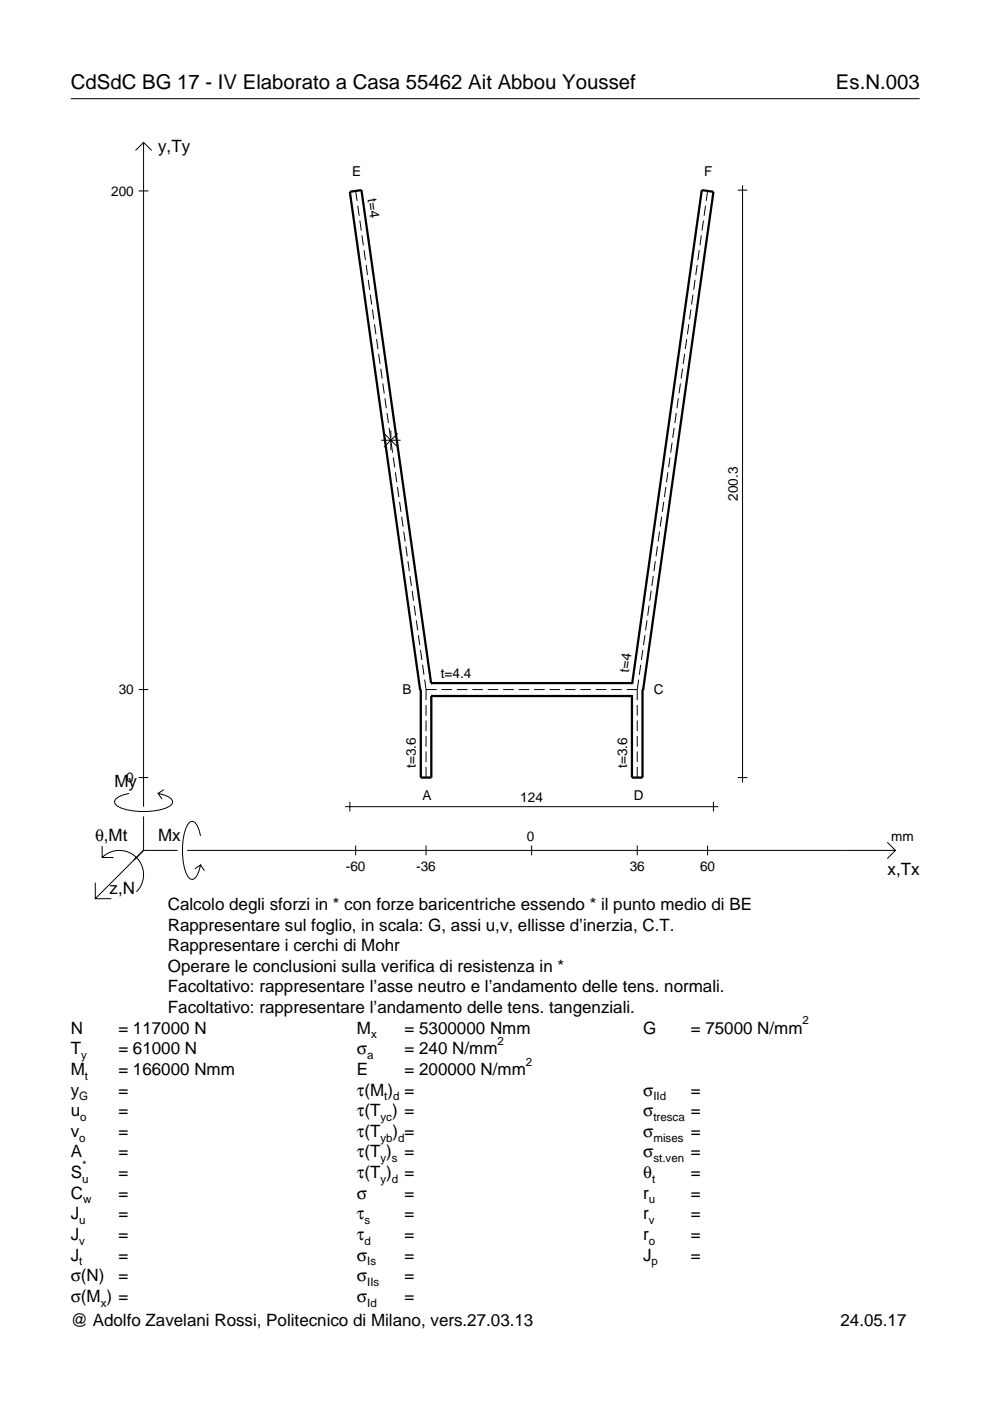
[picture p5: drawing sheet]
<svg xmlns="http://www.w3.org/2000/svg" width="210mm" height="297mm" viewBox="0 0 210 297" stroke-linecap="round" stroke-linejoin="round" font-family="sans-serif">
<g fill="none" stroke="#000" stroke-width=".21">
<path d="M15 20.9h180M28.7 31.9l1.7-1.7 1.8 1.7M30.4 30.2v140.8M157.4 39.3v126.6M29.4 40.5h2.1M75.4 40.5l.3 2.1M75.8 43.6l.3 2.1M76.3 46.8l.3 2.1M76.7 49.9l.3 2.1M77.2 53l.3 2.2M77.6 56.2l.3 2.1M78.1 59.3l.3 2.1"/>
<path d="M147.4 59.3l-.3 2.1M147.8 56.2l-.3 2.1M148.3 53l-.3 2.2M148.7 49.9l-.3 2.1M149.1 46.8l-.3 2.1M149.6 43.6l-.3 2.1M150 40.5l-.3 2.1M156.4 40.3h2.1M78.5 62.5l.3 2.1M79 65.6l.2 2.1M79.4 68.7l.3 2.2M79.8 71.9l.3 2.1"/>
<path d="M80.3 75l.3 2.1M80.7 78.2l.3 2.1M144.7 78.2l-.3 2.1M145.2 75l-.3 2.1M145.6 71.9l-.3 2.1M146 68.7l-.3 2.2M146.5 65.6l-.3 2.1M146.9 62.5l-.3 2.1M80.8 93.3h4.1M81.2 81.3l.3 2.1M81.4 91.9l2.9 2.9M81.6 84.4l.3 2.2"/>
<path d="M82.1 87.6l.3 2.1M82.5 90.7l.3 2.1M82.9 91.3v4.1M82.9 93.9l.3 2.1M83.4 97l.3 2.1M84.3 91.9l-2.9 2.9M142.1 97l-.3 2.1M142.5 93.9l-.3 2.1M142.9 90.7l-.3 2.1M143.4 87.6l-.3 2.1M143.8 84.4l-.3 2.2M144.3 81.3l-.3 2.1"/>
<path d="M83.8 100.1l.3 2.2M84.3 103.3l.3 2.1M84.7 106.4l.3 2.1M85.2 109.6l.3 2.1M85.6 112.7l.3 2.1M86 115.8l.3 2.2M86.5 119l.3 2.1M138.9 119l-.3 2.1M139.4 115.8l-.3 2.2M139.8 112.7l-.3 2.1M140.3 109.6l-.3 2.1M140.7 106.4l-.3 2.1"/>
<path d="M141.2 103.3l-.3 2.1M141.6 100.1l-.3 2.2M86.9 122.1l.3 2.1M87.4 125.3l.3 2.1M87.8 128.4l.3 2.1M88.3 131.5l.3 2.1M88.7 134.7l.3 2.1M89.1 137.8l.3 2.1M136.3 137.8l-.3 2.1M136.7 134.7l-.3 2.1M137.2 131.5l-.3 2.1M137.6 128.4l-.3 2.1"/>
<path d="M138.1 125.3l-.3 2.1M138.5 122.1l-.3 2.1M29.4 146.2h2.1M89.6 140.9l.3 2.2M90 144.1l.3 2.1M90.3 146.2h2.3M90.3 146.2v2.3M90.3 149.5v2.2M90.3 152.8v2.2M90.3 156v2.3M90.3 159.3v2.3M93.6 146.2h2.2"/>
<path d="M96.9 146.2h2.2M100.1 146.2h2.3M103.4 146.2h2.3M106.7 146.2h2.2M110 146.2h2.2M113.2 146.2h2.3M116.5 146.2h2.2M119.8 146.2h2.2M123 146.2h2.3M126.3 146.2h2.3M129.6 146.2h2.2M132.9 146.2h2.2"/>
<path d="M135.1 146.2v2.3M135.1 149.5v2.2M135.1 152.8v2.2M135.1 156v2.3M135.1 159.3v2.3M135.4 144.1l-.3 2.1M135.8 140.9l-.3 2.2M21.7 179.4v2.4h2.4M27.3 168.2a3.6 3.6 0 0 0-3 1.7l.1 .5a5.6 5.6 0 0 0 3.8 1.5 13.4 13.4 0 0 0 7.8-1l.5-.5 .1-.5a3.6 3.6 0 0 0-3.1-1.7l.8 1.2M29.4 164.9h2.1M30.4 173.1v7.2M34.7 167.4l-1.2 .8"/>
<path d="M42.5 177.2a3.6 3.6 0 0 0-1.7-3.1l-.5 .2a5.7 5.7 0 0 0-1.5 3.7 13.3 13.3 0 0 0 1 7.9l.5 .5 .5 .1a3.6 3.6 0 0 0 1.7-3.1l-1.2 .8M73.1 171h79.2M74.2 170v2.1M75.4 179.3v2M90.3 162.6v2.3M90.3 179.3v2M112.7 179.3v2M135.1 162.6v2.3M135.1 179.3v2M150 179.3v2M151.3 170v2.1M156.4 164.9h2.1"/>
<path d="M188.1 178.6l1.7 1.7-1.7 1.7M20.2 187.2v3.3h3.4M21.7 181.8a5.1 5.1 0 0 1 7.2 0 5.1 5.1 0 0 1 0 7.3M30.4 180.3l-10.2 10.2M30.4 180.3h7.2M39.7 180.3h150.1M42.5 183.4l.8 1.2"/>
</g>
<path d="M89.1 146.2h.1v18.7h2.2v-17.3M91.4 144.8h.1M91.4 144.8h42.6M91.4 144.8l-14.8-104.5-2.4 .4 14.9 105.7M91.4 147.6h.1M91.4 147.6h42.6M134 147.6h.1M134 144.8h.1M134 144.8l14.8-104.5 2.5 .4-15 105.7M136.3 146.2h-.1v18.7h-2.2v-17.3" fill="none" stroke="#000" stroke-width=".48"/>
<g font-size="4.3">
<text x="15" y="18.9">CdSdC BG 17 - IV Elaborato a Casa 55462 Ait Abbou Youssef</text>
<text x="177.2" y="18.9">Es.N.003</text>
</g>
<g font-size="3.6">
<text x="33.5" y="32.3">y,Ty</text>
<text x="24.3" y="166.9">My</text>
<text x="20.1" y="178.2">θ,Mt</text>
<text x="33.5" y="178.2">Mx</text>
<text x="188.2" y="185.5">x,Tx</text>
<text x="23.2" y="189.6">z,N</text>
<text x="35.6" y="192.9">Calcolo degli sforzi in * con forze baricentriche essendo * il punto medio di BE</text>
<text x="35.6" y="197.3">Rappresentare sul foglio, in scala: G, assi u,v, ellisse d’inerzia, C.T.</text>
<text x="35.6" y="201.7">Rappresentare i cerchi di Mohr</text>
<text x="35.6" y="206">Operare le conclusioni sulla verifica di resistenza in *</text>
<text x="35.6" y="210.4">Facoltativo: rappresentare l’asse neutro e l’andamento delle tens. normali.</text>
<text x="35.6" y="214.8">Facoltativo: rappresentare l’andamento delle tens. tangenziali.</text>
<text x="15" y="219.2">N</text>
<text x="25.1" y="219.2">= 117000 N</text>
<text x="75.7" y="219.2">M</text>
<text x="85.8" y="219.2">= 5300000 Nmm</text>
<text x="136.4" y="219.2">G</text>
<text x="146.5" y="219.2">= 75000 N/mm</text>
<text x="15" y="227.9">M</text>
<text x="15" y="223.5">T</text>
<text x="25.1" y="227.9">= 166000 Nmm</text>
<text x="25.1" y="223.5">= 61000 N</text>
<text x="75.7" y="223.5">σ</text>
<text x="75.7" y="227.9">E</text>
<text x="85.8" y="223.5">= 240 N/mm</text>
<text x="85.8" y="227.9">= 200000 N/mm</text>
<text x="15" y="232.3">y</text>
<text x="25.1" y="232.3">=</text>
<text x="75.7" y="232.3">τ(M ) =</text>
<text x="136.4" y="232.3">σ</text>
<text x="146.5" y="232.3">=</text>
<text x="15" y="236.7">u</text>
<text x="25.1" y="236.7">=</text>
<text x="75.7" y="236.7">τ(T ) =</text>
<text x="136.4" y="236.7">σ</text>
<text x="146.5" y="236.7">=</text>
<text x="15" y="245.4">A</text>
<text x="15" y="241">v</text>
<text x="25.1" y="241">=</text>
<text x="25.1" y="245.4">=</text>
<text x="75.7" y="245.4">τ(T )</text>
<text x="75.7" y="241">τ(T</text>
<text x="83.3" y="241">) =</text>
<text x="85.8" y="245.4">=</text>
<text x="136.4" y="241">σ</text>
<text x="136.4" y="245.4">σ</text>
<text x="146.5" y="241">=</text>
<text x="146.5" y="245.4">=</text>
<text x="15" y="249.8">S</text>
<text x="25.1" y="249.8">=</text>
<text x="75.7" y="249.8">τ(T )</text>
<text x="85.8" y="249.8">=</text>
<text x="136.4" y="249.8">θ</text>
<text x="146.5" y="249.8">=</text>
<text x="15" y="254.2">C</text>
<text x="25.1" y="254.2">=</text>
<text x="75.7" y="254.2">σ</text>
<text x="85.8" y="254.2">=</text>
<text x="136.4" y="254.2">r</text>
<text x="146.5" y="254.2">=</text>
<text x="15" y="262.9">J</text>
<text x="15" y="258.5">J</text>
<text x="25.1" y="262.9">=</text>
<text x="25.1" y="258.5">=</text>
<text x="75.7" y="258.5">τ</text>
<text x="75.7" y="262.9">τ</text>
<text x="85.8" y="258.5">=</text>
<text x="85.8" y="262.9">=</text>
<text x="136.4" y="262.9">r</text>
<text x="136.4" y="258.5">r</text>
<text x="146.5" y="262.9">=</text>
<text x="146.5" y="258.5">=</text>
<text x="15" y="267.3">J</text>
<text x="25.1" y="267.3">=</text>
<text x="75.7" y="267.3">σ</text>
<text x="85.8" y="267.3">=</text>
<text x="136.4" y="267.3">J</text>
<text x="146.5" y="267.3">=</text>
<text x="15" y="271.7">σ(N)</text>
<text x="25.1" y="271.7">=</text>
<text x="75.7" y="271.7">σ</text>
<text x="85.8" y="271.7">=</text>
<text x="15" y="276">σ(M ) =</text>
<text x="15" y="281.2">@ Adolfo Zavelani Rossi, Politecnico di Milano, vers.27.03.13</text>
<text x="75.7" y="276">σ</text>
<text x="85.8" y="276">=</text>
<text x="178.2" y="281.2">24.05.17</text>
</g>
<g font-size="2.9">
<text x="23.6" y="41.5">200</text>
<text x="74.7" y="37.3">E</text>
<text x="149.3" y="37.3">F</text>
<text x="77.9" y="42.2" transform="rotate(82 77.9 42.2)">t=4</text>
<text x="156.4" y="106.2" transform="rotate(-90 156.4 106.2)">200.3</text>
<text x="93.5" y="143.8">t=4.4</text>
<text x="133.3" y="142.7" transform="rotate(-82 133.3 142.7)">t=4</text>
<text x="25.2" y="147.2">30</text>
<text x="85.3" y="147.1">B</text>
<text x="138.6" y="147.1">C</text>
<text x="26.8" y="165.9">0</text>
<text x="88.2" y="162.8" transform="rotate(-90 88.2 162.8)">t=3.6</text>
<text x="133" y="162.8" transform="rotate(-90 133 162.8)">t=3.6</text>
<text x="89.6" y="169.7">A</text>
<text x="110.3" y="170">124</text>
<text x="134.4" y="169.7">D</text>
<text x="111.7" y="178.2">0</text>
<text x="189" y="178.2">mm</text>
<text x="73.3" y="184.7">-60</text>
<text x="88.2" y="184.7">-36</text>
<text x="133.5" y="184.7">36</text>
<text x="148.4" y="184.7">60</text>
</g>
<g font-size="2.4">
<text x="78.7" y="220.2">x</text>
<text x="105.5" y="221.5">2</text>
<text x="170.2" y="217.2">2</text>
<text x="17.2" y="224.5">y</text>
<text x="77.9" y="224.5">a</text>
<text x="111.5" y="225.9">2</text>
<text x="16.8" y="233.3">G</text>
<text x="18" y="228.9">t</text>
<text x="81.5" y="233.3">t d</text>
<text x="138.5" y="233.3">IId</text>
<text x="17" y="237.7">o</text>
<text x="80.7" y="237.7">yc</text>
<text x="138.5" y="237.7">tresca</text>
<text x="16.8" y="242">o</text>
<text x="80.7" y="242">yb d</text>
<text x="138.5" y="242">mises</text>
<text x="17.4" y="250.8">u</text>
<text x="17.4" y="247.8">*</text>
<text x="80.7" y="246.4">y s</text>
<text x="80.7" y="250.8">y d</text>
<text x="138.2" y="250.8">t</text>
<text x="138.5" y="246.4">st.ven</text>
<text x="17.6" y="255.2">w</text>
<text x="137.6" y="255.2">u</text>
<text x="16.8" y="263.9">v</text>
<text x="16.8" y="259.5">u</text>
<text x="77.3" y="259.5">s</text>
<text x="77.3" y="263.9">d</text>
<text x="137.6" y="263.9">o</text>
<text x="137.6" y="259.5">v</text>
<text x="16.8" y="268.3">t</text>
<text x="77.9" y="268.3">Is</text>
<text x="138.2" y="268.3">p</text>
<text x="77.9" y="272.7">IIs</text>
<text x="21.4" y="277">x</text>
<text x="77.9" y="277">Id</text>
</g>
</svg>
